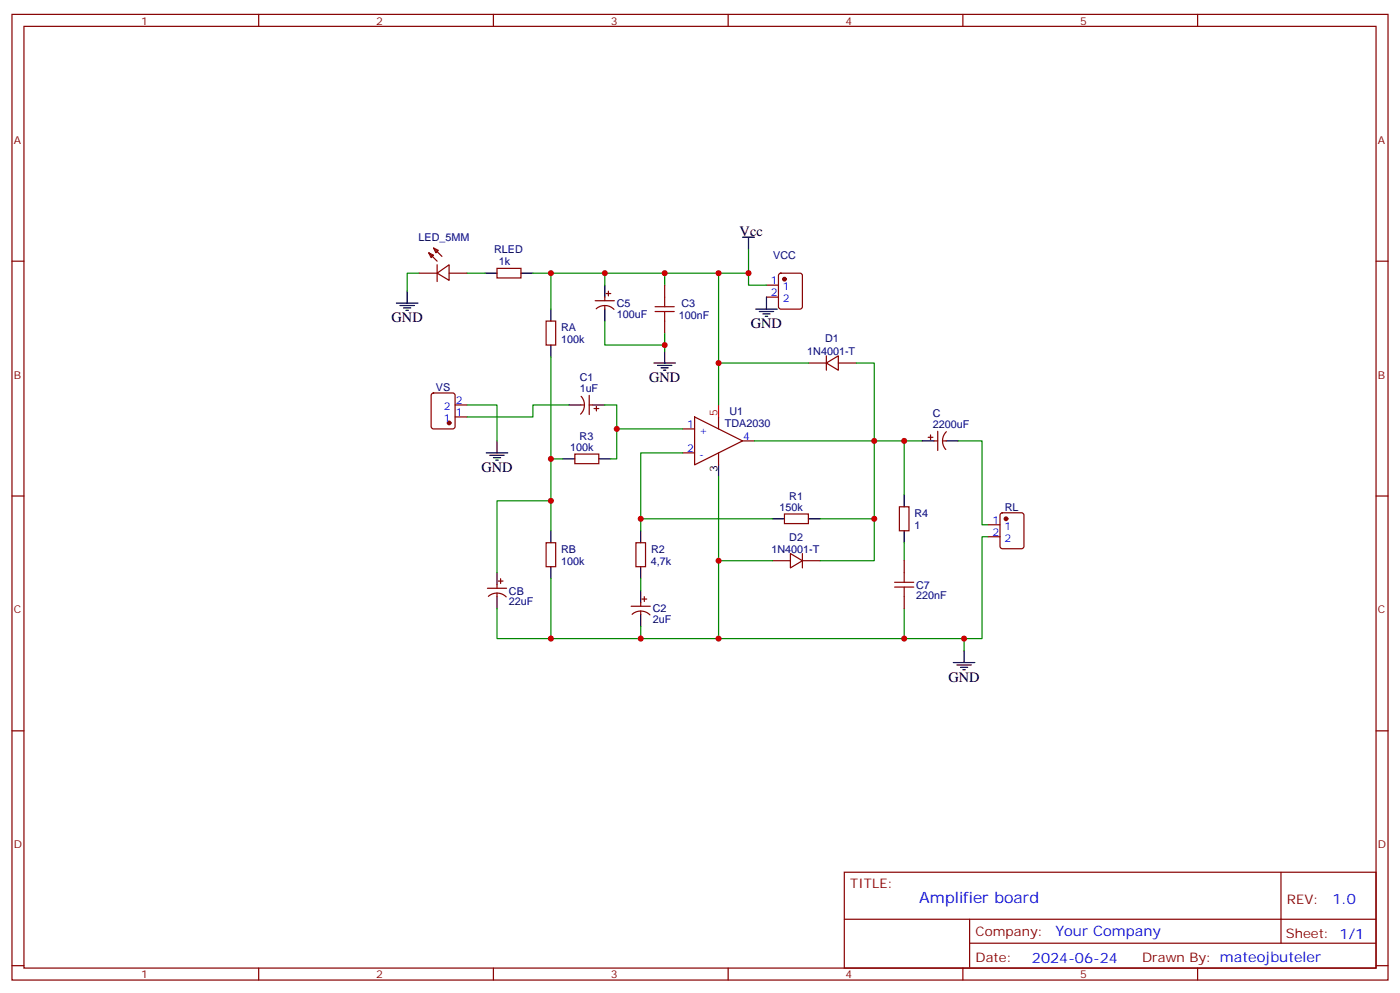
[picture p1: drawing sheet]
<svg xmlns="http://www.w3.org/2000/svg" width="412mm" height="292mm" viewBox="0 0 412 292" stroke-linecap="round" stroke-linejoin="round" font-family="sans-serif">
<g fill="none" stroke="#870000" stroke-width=".35">
<path d="M3.5 4.2h405.4v284.4h-405.4zM7.1 7.8h398.2v277.2h-398.2zM76.2 4.2v3.6M145.3 4.2v3.6M214.5 4.2v3.6M283.6 4.2v3.6M352.8 4.2v3.6M3.5 76.9h3.6M126.3 74.4l1.4 .7-.7 .7zM126.3 74.4l2.5 2.5M127.7 73l1.4 .7-.7 .7zM127.7 73l2.5 2.5"/>
<path d="M128.8 78v4.9M146.4 79h7.1v2.8h-7.1zM405.3 76.9h3.6M123.5 80.4h5.3M128.8 80.4l3.5-2.4v4.5zM132.3 80.4h5.3M160.9 94.5h2.8v7.1h-2.8zM175.3 88.5h5.7M175.6 90.9a3.8 3.8 0 0 1 5.3 .2M178.2 87.5v1M178.2 90v1M178.5 86.4h1.4"/>
<path d="M179.2 85.7v1.4M195.8 84v3.5M195.8 94.5v3.6M225.8 84h3.5M225.8 87.5h3.5M229.5 80.6l.5-.2h5.7l.6 .5 .1 9.4-.5 .7h-5.9l-.6-.4-.1-9.5zM127.2 115.9l.5-.2h5.6l.7 .4 .1 9.5-.5 .6-5.9 .1-.6-.5-.1-9.4zM134.1 119.2h3.5M171.1 119.2h1.1M171.2 116.7a3.8 3.8 0 0 1-.2 5.2M173.6 116.4v5.7M173.6 119.2h1"/>
<path d="M175.7 119.6v1.4M238.1 106.9h5.3M243.4 106.9l3.5-2.1v4.2zM243.4 104.8v4.2M246.9 106.9h5.3M134.1 122.8h3.5M169.3 133.7h7.1v2.8h-7.1zM175 120.3h1.4M201.1 126.3h3.5M201.1 133.3h3.5M204.6 122.8l14.1 7-14.1 7.1zM211.7 122.8v3.5"/>
<path d="M211.7 133.3v3.6M218.7 129.8h3.5M273.4 128.8h1.4M274.1 128.1v1.4M275.2 129.8h1M276.2 127v5.6M277.6 129.8h1.1M278.8 127.1a3.8 3.8 0 0 0-.2 5.3M3.5 146h3.6M160.9 159.8h2.8v7.1h-2.8zM187.3 159.8h2.8v7.1h-2.8zM231.1 151.3h7v2.9h-7z"/>
<path d="M264.9 149.2h2.9v7.1h-2.9zM291 154.5h3.6M291 158h3.6M294.8 151.2l.5-.2h5.6l.7 .4v9.5l-.4 .6-5.9 .1-.7-.5v-9.4zM405.3 146h3.6M143.6 173.2h5.6M143.9 175.6a3.8 3.8 0 0 1 5.2 .2M146.4 172.2v1M146.4 174.6v1.1M146.8 171.1h1.4M147.5 170.4v1.4M185.9 178.5h5.7"/>
<path d="M188.7 177.4v1.1M188.7 179.9v1.1M189.1 176.4h1.4M189.8 175.7v1.4M227.5 165.1h5.3M232.8 163l3.6 2.1-3.6 2.1zM236.4 163v4.2M236.4 165.1h5.3M266.3 165.1v3.5M266.3 175.7v3.5M186.2 180.9a3.8 3.8 0 0 1 5.2 .2M3.5 215.2h3.6"/>
<path d="M405.3 215.2h3.6M248.7 256.8h156.6v28.2h-156.6zM377.3 256.8v20.9M248.7 270.7h156.5M285.6 277.7h119.6M285.6 270.7v14.1M3.5 284.3h3.6M76.2 285v3.6M145.3 285v3.6M214.5 285v3.6M283.6 285v3.6M352.8 285v3.6"/>
<path d="M405.3 284.3h3.6"/>
</g>
<g fill="none" stroke="#000" stroke-width=".35">
<path d="M218.7 69.8h3.5M220.5 69.8v3.6M116.8 89.3h6.3M117.8 90h4.3M118.9 90.7h2.1M119.6 91.4h.7M119.9 85.7v3.6M142.9 80.4h3.5M153.5 80.4h3.5M162.3 91v3.5M178.2 84v3.5M178.2 91v3.5"/>
<path d="M222.6 91h6.4M223.7 91.7h4.2M224.7 92.4h2.1M225.4 93.1h.7M225.8 87.5v3.5M162.3 101.6v3.5M167.6 119.2h3.5M174.6 119.2h3.6M192.6 106.9h6.4M193.7 107.6h4.2M194.7 108.3h2.1M195.4 109h.7"/>
<path d="M195.8 103.4v3.5M143.2 133.3h6.4M144.3 134.1h4.2M145.3 134.8h2.2M146 135.5h.8M146.4 129.8v3.5M165.8 135.1h3.5M176.4 135.1h3.5M211.7 136.9v3.5M271.6 129.8h3.6M278.7 129.8h3.5M162.3 156.3v3.5"/>
<path d="M188.7 156.3v3.5M227.5 152.8h3.6M238.1 152.8h3.6M266.3 145.7v3.5M266.3 156.3v3.5M146.4 168.6v3.6M146.4 175.7v3.5M162.3 166.9v3.5M188.7 166.9v3.5M188.7 173.9v3.5M188.7 181v3.5M280.8 195.1h6.4"/>
<path d="M281.9 195.8h4.2M282.9 196.5h2.1M283.6 197.2h.7M284 191.6v3.5"/>
</g>
<g fill="none" stroke="#008700" stroke-width=".35">
<path d="M220.5 73.4v7h-8.8M123.5 80.4h-3.6v5.3M137.6 80.4h5.3M157 80.4h5.3M178.2 80.4h17.6v3.6M178.2 84v-3.6h-15.9v10.6M178.2 94.5v7.1h17.6v1.8M195.8 80.4h15.9v26.5M195.8 98.1v3.5M220.5 80.4v3.6h5.3M137.6 119.2h8.8v10.6M162.3 105.1v30"/>
<path d="M167.6 119.2h-10.6v3.6h-19.4M178.2 119.2h3.5v7.1M238.1 106.9h-26.4v12.3M252.2 106.9h5.3v58.2h-15.8M165.8 135.1h-3.5v21.2M201.1 126.3h-19.4v8.8h-1.8M201.1 133.3h-12.4v23M222.2 129.8h44.1v15.9M266.3 129.8h5.3M282.2 129.8h7.1v24.7h1.7M162.3 147.5h-15.9v21.1M188.7 152.8h38.8"/>
<path d="M211.7 140.4v24.7h15.8M241.7 152.8h15.8M266.3 159.8v5.3M291 158h-1.7v30h-23M146.4 179.2v8.8h15.9M188.7 170.4v3.5M211.7 165.1v22.9h-49.4v-17.6M266.3 179.2v8.8h-54.6M188.7 184.5v3.5M284 188v3.6"/>
</g>
<path d="M211.7 119.2v3.6" fill="none" stroke="#f00" stroke-width=".35"/>
<g fill="#870000" stroke="#870000" stroke-width=".35">
<circle cx="296.3" cy="152.8" r=".53"/>
<circle cx="132.3" cy="124.5" r=".53"/>
<circle cx="231.1" cy="82.2" r=".53"/>
</g>
<path d="M193 90.3h5.6M193 91.7h5.6M195.8 87.5v2.8M195.8 91.7v2.8M263.5 171.4h5.7M263.5 172.9h5.7M266.3 168.6v2.8M266.3 172.9v2.8" fill="none" stroke="#a10000" stroke-width=".35"/>
<g fill="#c00">
<circle cx="257.5" cy="152.8" r=".88"/>
<circle cx="181.7" cy="126.3" r=".88"/>
<circle cx="211.7" cy="165.1" r=".88"/>
<circle cx="188.7" cy="188" r=".88"/>
<circle cx="211.7" cy="188" r=".88"/>
<circle cx="162.3" cy="188" r=".88"/>
<circle cx="162.3" cy="147.5" r=".88"/>
<circle cx="162.3" cy="135.1" r=".88"/>
<circle cx="257.5" cy="129.8" r=".88"/>
<circle cx="266.3" cy="188" r=".88"/>
<circle cx="284" cy="188" r=".88"/>
<circle cx="195.8" cy="101.6" r=".88"/>
<circle cx="178.2" cy="80.4" r=".88"/>
<circle cx="195.8" cy="80.4" r=".88"/>
<circle cx="211.7" cy="106.9" r=".88"/>
<circle cx="211.7" cy="80.4" r=".88"/>
<circle cx="162.3" cy="80.4" r=".88"/>
<circle cx="188.7" cy="152.8" r=".88"/>
<circle cx="266.3" cy="129.8" r=".88"/>
<circle cx="220.5" cy="80.4" r=".88"/>
</g>
<text font-size="4.6" fill="#00f" x="270.8" y="265.8">Amplifier board</text>
<g font-size="4.2">
<text x="217.9" y="69.5">Vcc</text>
<text x="115.4" y="94.9">GND</text>
<text x="221.2" y="96.7">GND</text>
<text x="191.2" y="112.5">GND</text>
<text x="141.8" y="139">GND</text>
<text x="279.4" y="200.7">GND</text>
</g>
<g font-size="4.2" fill="#00f">
<text x="392.5" y="266.1">1.0</text>
<text x="310.9" y="275.6">Your Company</text>
<text x="304" y="283.4">2024-06-24</text>
</g>
<g font-size="3.9" fill="#800">
<text x="250.5" y="261.4">TITLE:</text>
<text x="379.1" y="266.1">REV:</text>
<text x="287.4" y="275.6">Company:</text>
<text x="378.7" y="276.2">Sheet: 1/1</text>
<text x="287.4" y="283.3">Date:</text>
<text x="336.4" y="283.4">Drawn By: mateojbuteler</text>
</g>
<g font-size="3.2" fill="#800">
<text x="41.6" y="7.2">1</text>
<text x="110.8" y="7.2">2</text>
<text x="179.9" y="7.2">3</text>
<text x="249.1" y="7.2">4</text>
<text x="318.2" y="7.2">5</text>
<text x="4.1" y="42.3">A</text>
<text x="405.9" y="42.3">A</text>
<text x="4.1" y="111.5">B</text>
<text x="405.9" y="111.5">B</text>
<text x="4.1" y="180.6">C</text>
<text x="405.9" y="180.6">C</text>
<text x="4.1" y="249.8">D</text>
<text x="405.9" y="249.8">D</text>
<text x="41.6" y="288">1</text>
<text x="110.8" y="288">2</text>
<text x="179.9" y="288">3</text>
<text x="249.1" y="288">4</text>
<text x="318.2" y="288">5</text>
</g>
<g font-size="3.2" fill="#000080">
<text x="123.3" y="71">LED_5MM</text>
<text x="145.5" y="74.6">RLED</text>
<text x="227.8" y="76.2">VCC</text>
<text x="147" y="78.1">1k</text>
<text x="181.7" y="93.6">100uF</text>
<text x="181.7" y="90.4">C5</text>
<text x="199.9" y="94">100nF</text>
<text x="200.7" y="90.5">C3</text>
<text x="165.3" y="101.1">100k</text>
<text x="165.3" y="97.5">RA</text>
<text x="243.1" y="100.6">D1</text>
<text x="237.8" y="104.6">1N4001-T</text>
<text x="170.8" y="112.2">C1</text>
<text x="128.4" y="115.2">VS</text>
<text x="170.8" y="115.4">1uF</text>
<text x="213.5" y="125.7">TDA2030</text>
<text x="214.9" y="122.2">U1</text>
<text x="274.8" y="125.9">2200uF</text>
<text x="274.8" y="122.8">C</text>
<text x="170.8" y="129.6">R3</text>
<text x="167.9" y="132.8">100k</text>
<text x="232.5" y="147.2">R1</text>
<text x="229.6" y="150.5">150k</text>
<text x="269.3" y="155.7">1</text>
<text x="269.4" y="152.2">R4</text>
<text x="296" y="150.4">RL</text>
<text x="232.5" y="159.3">D2</text>
<text x="165.3" y="166.3">100k</text>
<text x="165.3" y="162.8">RB</text>
<text x="191.7" y="166.3">4,7k</text>
<text x="191.8" y="162.8">R2</text>
<text x="227.3" y="162.8">1N4001-T</text>
<text x="269.9" y="173.4">C7</text>
<text x="149.9" y="178.3">22uF</text>
<text x="149.9" y="175.1">CB</text>
<text x="269.9" y="176.4">220nF</text>
<text x="192.3" y="183.5">2uF</text>
<text x="192.3" y="180.3">C2</text>
</g>
<g font-size="3.2" fill="#00f">
<text x="227.1" y="83.6">1</text>
<text x="227.1" y="87.1">2</text>
<text x="230.6" y="85.4">1</text>
<text x="230.6" y="88.9">2</text>
<text x="134.2" y="118.9">2</text>
<text x="130.7" y="124.2">1</text>
<text x="130.7" y="120.6">2</text>
<text x="134.2" y="122.4">1</text>
<text x="202.4" y="125.9">1</text>
<text x="205.9" y="127.7">+</text>
<text x="218.9" y="129.5">4</text>
<text x="202.4" y="133">2</text>
<text x="205.9" y="134.8">-</text>
<text x="292.4" y="154.2">1</text>
<text x="295.9" y="155.9">1</text>
<text x="292.4" y="157.7">2</text>
<text x="295.9" y="159.5">2</text>
</g>
<text font-size="3.2" fill="#f00" x="211.3" y="122.6" transform="rotate(-90 211.3 122.6)">5</text>
<text font-size="3.2" x="211.3" y="139.1" transform="rotate(-90 211.3 139.1)">3</text>
</svg>
